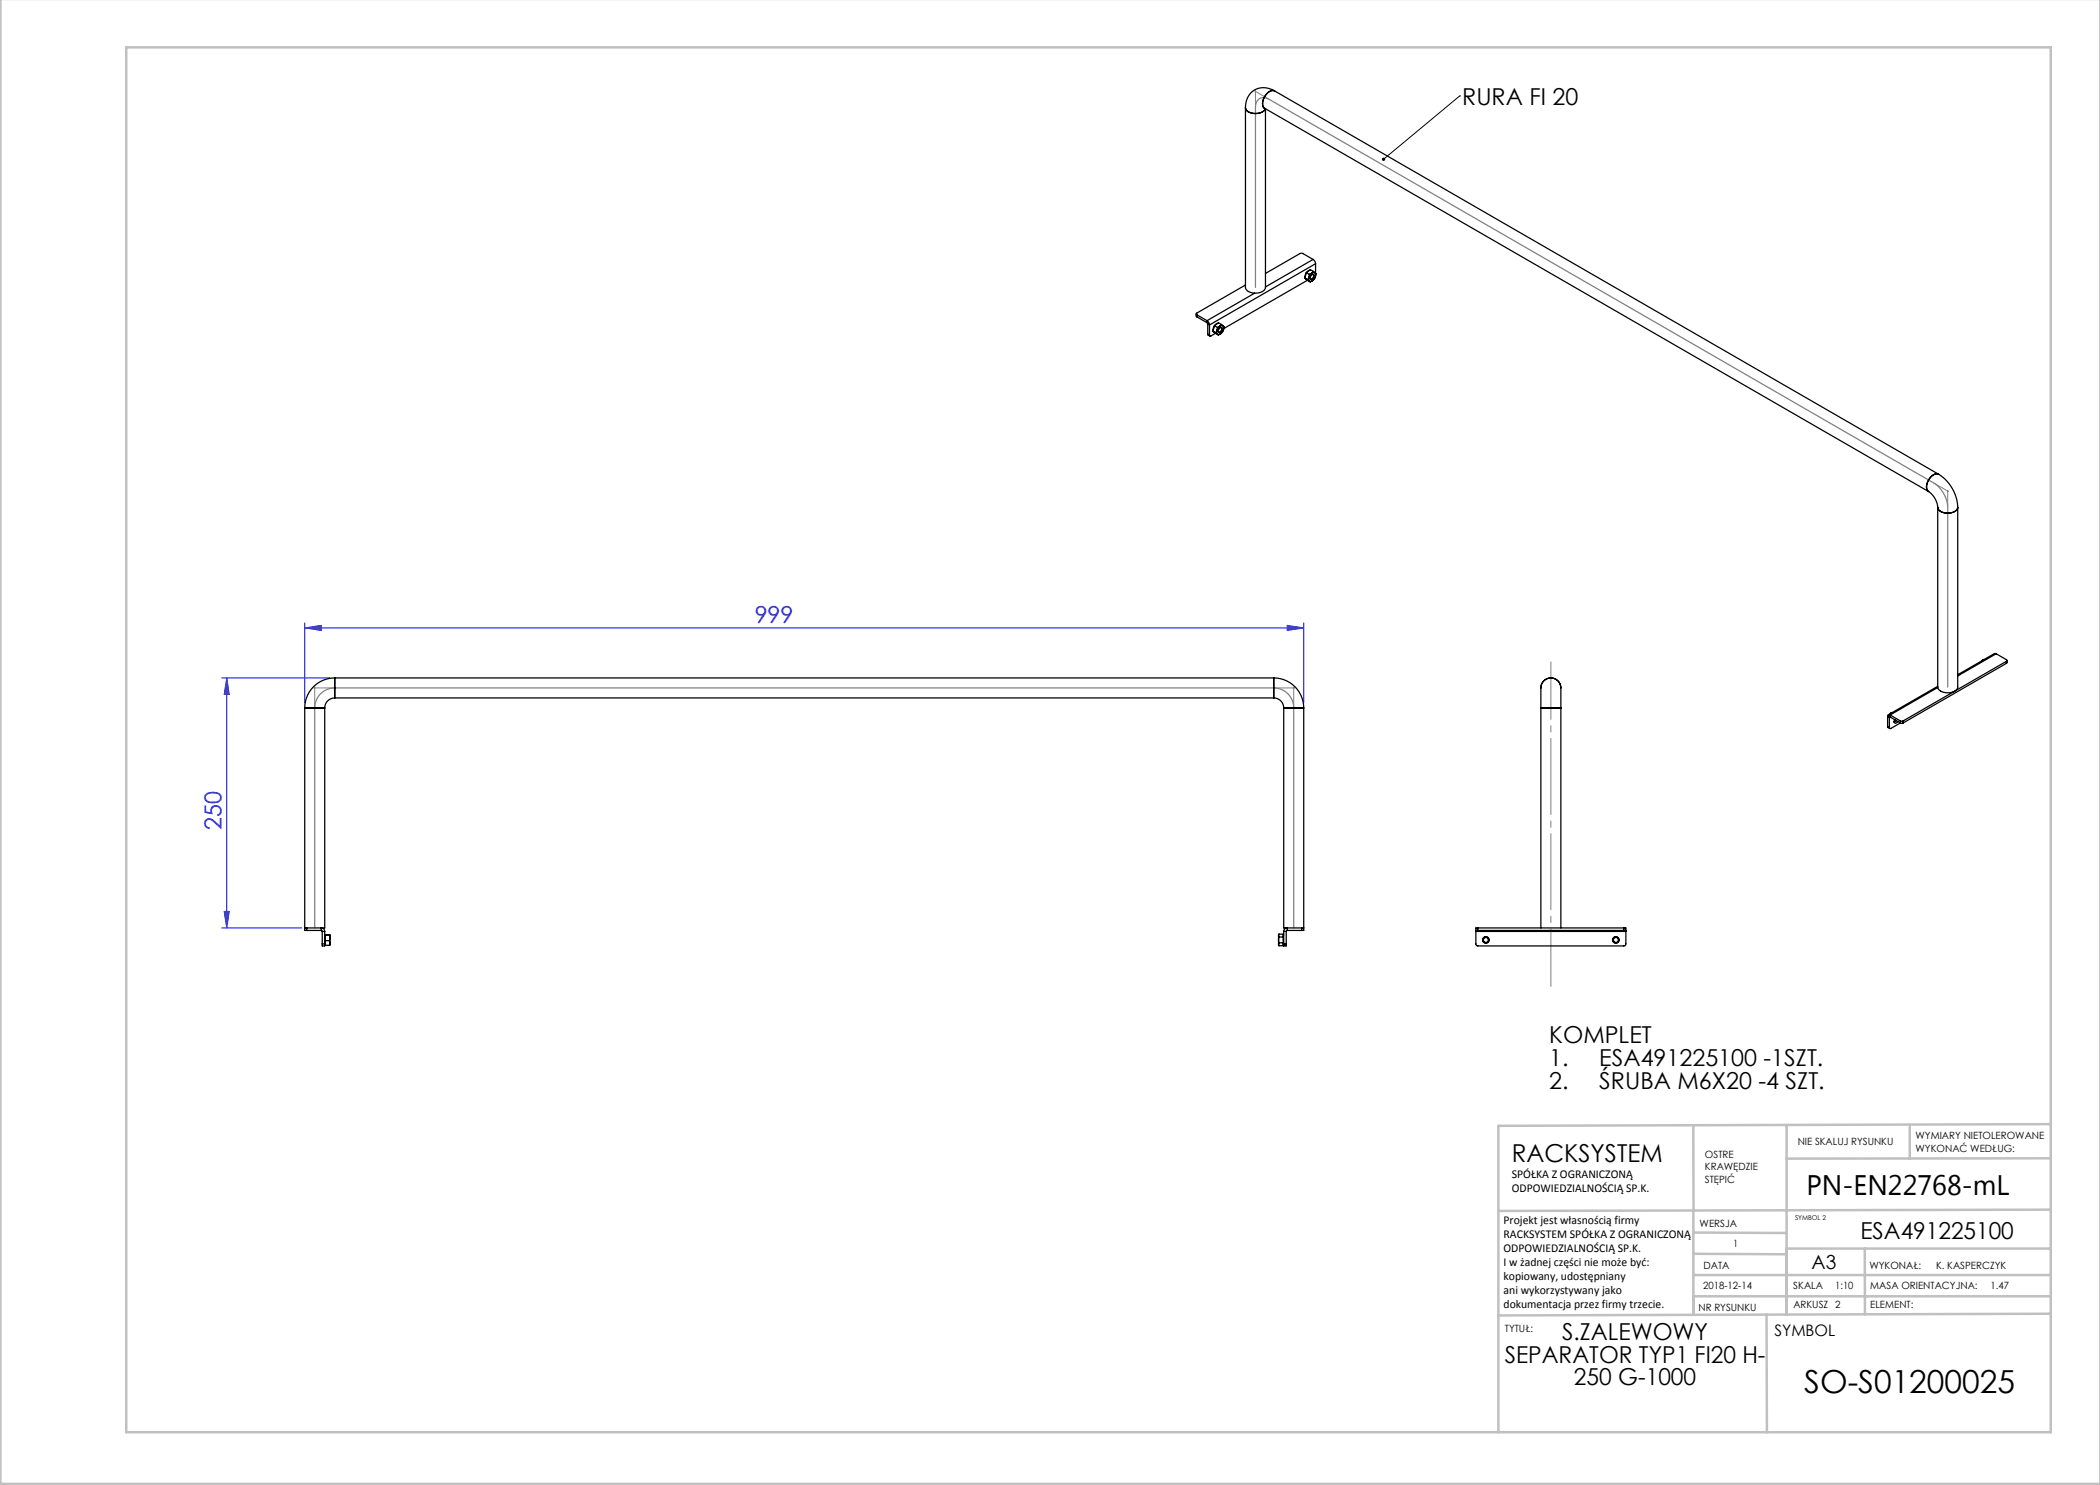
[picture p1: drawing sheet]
<svg xmlns="http://www.w3.org/2000/svg" width="420mm" height="297mm" viewBox="0 0 420 297" stroke-linecap="round" stroke-linejoin="round" font-family="sans-serif">
<path d="M44.3 135.6h21.6M45.3 135.6v50M45.3 135.6l.6 3.3h-1.1zM60.9 125.6l3.3-.5v1zM60.9 124.6v16M60.9 125.6h199.8M257.4 125.1l3.3 .5-3.3 .5zM260.7 124.6v16M44.3 185.6h16M44.8 182.3h1.1l-.6 3.3z" fill="none" stroke="#00f" stroke-width=".2"/>
<path d="M251.1 57.5v-35.9a1.72 1.72 0 0 1 .8-1.9 1.72 1.72 0 0 1 2 .2l132.8 76.7a6.3 6.3 0 0 1 2.8 4.9v35.9M62.9 185.6v-44a4 4 0 0 1 4-4h187.8a4 4 0 0 1 4 4v44" fill="none" stroke="#808080" stroke-width=".25"/>
<path d="M310.2 197.3v-64.9" fill="none" stroke="#808080" stroke-width=".2" stroke-dasharray="15.2 1.3 1.3 1.3" stroke-dashoffset="3.7"/>
<path d="M291.9 19.2h.1M291.9 19.2l-15.2 12.7" fill="none" stroke="#000" stroke-width=".2"/>
<g fill="none" stroke="#c0c0c0" stroke-width=".5">
<path d="M.1 -.1v296.9h419.9M25.2 9.5h385v276.9h-385zM338.7 225.2v16.9M357.3 225v37.9M382 225.4v6.3M410.1 224.8l-110.4 .4v61.2M410.1 231.7h-52.8M338.7 259.3h71.5M338.7 255h71.5M338.7 250.8l18.6 .1M338.7 246.5l18.6 .1M338.7 242.1v20.9"/>
<path d="M373 249.7v13.2M410.1 241.9l-110.4 .3M410.2 249.7h-52.9v13.2M353.3 262.9l.1 23.5M410.2 262.7l-110.5 .4"/>
</g>
<path d="M251 18.2l2.8 1.6M251.1 18.1v3.3M386.9 96.7l2.8 1.6M389.5 98v3.3M62.7 137.6h4M62.9 137.4v4M254.9 137.6h4M258.7 137.4v4" fill="none" stroke="#808080" stroke-width=".2"/>
<path d="M276.5 31.6a.34 .34 0 0 1 .5 0 .34 .34 0 0 1-.1 .5 .34 .34 0 0 1-.5 0l.3-.2-.3 .2z" fill="#000"/>
<g fill="#00f">
<path d="M60.9 125.6l3.3-.5v1zM257.4 125.1l3.3 .5-3.3 .5z"/>
<path d="M44.8 182.3h1.1l-.6 3.3zM45.3 135.6l.6 3.3h-1.1z"/>
</g>
<g fill="none" stroke="#000" stroke-width=".25">
<path d="M254.9 18.2a3.7 3.7 0 0 0-4-.2 3.7 3.7 0 0 0-1.8 3.6M254.9 18.2a1.93 1.93 0 0 0-2.2 1.5l-.2 1M254.9 18.2l132.8 76.6M249.1 21.6a1.87 1.87 0 0 0 2.3 1.1l1-.3 .7-.7M249.1 21.6v35.9a1.87 1.87 0 0 0 2.3 1.1 1.55 1.55 0 0 0 1.7-1.1v-35.7M252.5 20.7l.1 .6 .3 .4M252.6 21.5l.3 .2M252.9 21.7l132.8 76.6M249.1 57l-9.7 5.6-.2 .2 .2 .2M250.9 58.6l-9.5 5.5M261 55.6l.6 .3M261 55.6l1.1 .8"/>
<path d="M261.1 55.7l.1 .1M261.3 54.6l-.3 .9M261.3 54.5l.6 .4M261.3 54.5l-.3 1.1M261.5 56.1l-16.8 9.6M261.6 55.9l.3 .3M261.8 55.4l-.1 .5 .2 .3M261.8 55.4l-.2 .5M261.9 56.2l.2 .2M261.9 54.9l-.1 .5M261.9 54l-.6 .5M262.2 55.1l.3-.3a.51 .51 0 0 1 .4 .5 .51 .51 0 0 1-.4 .5l-.3 .1-.2-.1z"/>
<path d="M262.2 55l.3-.1a.47 .47 0 0 1 .1 .6 .47 .47 0 0 1-.5 .2zM262.3 54.6l-.5 .8M262.3 54.6l-.4 .3M262.5 56.1l-.3 .2-.3-.1M262.5 56.1l-.4 .3M262.6 51.9l.4 .4 .1 .4M262.6 51.9l-2-1.2h-.5l-7 4M262.6 51.9l-9.5 5.5M262.7 54.3l-.4 .3M262.7 54.3l-.6-.4-.8 .6M262.7 54.3l.3 .3M263 54.6l-.3-.1-.4 .1"/>
<path d="M263 54.6l.1 .3v.4M263 54.6l.2 .1-.1 .6M263.1 55.3l-.6 .8M263.1 52.7l-21.2 12.3M263.1 52.7v2M239.2 62.8l.2 .6M239.4 63.4l2 1.1M239.4 63v.4M239.4 63l2 1.1M241.4 64.1l.4 .4 .1 .5M241.4 64.5l.1 .3M241.4 64.1v.4"/>
<path d="M241.5 66.8l.5 .4M241.5 64.8l.4 .2M241.5 66.8l.4 .2M241.5 64.8v2M241.9 65v2M242.6 66.2l.6 .3M242.6 66.2l1.1 .8M242.7 66.3l.2 .2M242.9 65.2l-.3 .9M242.9 65.1l.6 .4M242.9 65.1l-.3 1.1M243.1 66.7l-1 .5-.2-.2"/>
<path d="M243.2 66.5l.3 .3M243.4 66.1l-.1 .4 .2 .3M243.4 66.1l-.2 .4M243.5 66.8l.2 .2M243.5 65.5l-.1 .6M243.6 64.7l-.7 .4M243.9 65.7l.2-.2a.51 .51 0 0 1 .4 .5 .51 .51 0 0 1-.4 .4l-.3 .1-.2-.1zM243.9 65.7l.2-.2a.47 .47 0 0 1 .2 .6 .47 .47 0 0 1-.6 .2zM244 65.2l-.6 .9M244 65.2l-.5 .3M244.1 66.7l-.3 .2-.3-.1M244.1 66.7l-.4 .3"/>
<path d="M244.3 64.9l-.3 .3M244.3 64.9l-.6-.3-.8 .5M244.3 64.9l.3 .3M244.6 65.2l-.3-.1-.3 .1M244.6 65.2l.2 .3-.1 .4M244.6 65.2l.2 .2-.1 .5M244.7 65.9l-.6 .8M385.7 98.3a4.3 4.3 0 0 1 1.8 3.2M387.7 94.8a8.2 8.2 0 0 1 3.8 6.7M387.7 94.8a1.93 1.93 0 0 0-2.2 1.6 1.49 1.49 0 0 0 .2 1.9M387.5 101.5v35.9a1.87 1.87 0 0 0 2.4 1.1 1.55 1.55 0 0 0 1.6-1.1v-35.9M391.5 101.5a1.93 1.93 0 0 1-2.4 1.1 1.49 1.49 0 0 1-1.6-1.1"/>
<path d="M66.9 139.6a2 2 0 0 0-2 2M66.9 135.6a6 6 0 0 0-6 6M66.9 135.6v4M66.9 139.6h187.8M66.9 135.6h187.8M254.7 139.6a2 2 0 0 1 2 2M254.7 135.6a6 6 0 0 1 6 6M254.7 135.6v4M387.5 137.3l-9.8 5.7M387.6 137.5l-9.6 5.5M396.7 131.9l-.3 .2M396.7 131.9v.1"/>
<path d="M396.8 131.9h-.1M399.2 130.8l2.1 1.2v.3M399.2 130.8l-.3-.1-7.4 4.3M399.2 130.8l-7.7 4.4M401.3 132.3l-20.7 11.9M401.3 132.3v.4M401.3 132.7l-20.7 11.9M401.4 132.1l-.1 .6M60.9 141.6h4M60.9 141.6v44.5h.4M64.9 141.6v44h-.7M256.7 141.6h4"/>
<path d="M256.7 141.6v44h.7M260.7 141.6v44.5h-.4M308.2 141.6v-3.4a2.08 2.08 0 0 1 2-2.6 2.08 2.08 0 0 1 2 2.6v3.4M308.2 141.6h4M308.2 141.6v44M312.2 141.6v44M377.5 145.3l.5 .4M377.5 143.3l.4 .2M377.5 145.3l.4 .2M377.5 143.3v2M377.9 143.5v2M378 143a.3 .3 0 0 0-.3 0 .3 .3 0 0 0-.2 .3"/>
<path d="M378 143.4l-.1 .1M378 143l2.1 1.2M378 143v.4M378 143.4l2.1 1.2M378.3 142.5l-.3 .3M378.3 142.5v.1M378.4 142.5h-.1M378.9 143.9v.7h.3l.4-.3M379.1 144l-.3 .3M379.2 144.1l-.4 .3M380.1 144.2h.5M380.1 144.6h.5"/>
<path d="M380.1 144.2v.4M380.1 144.6l-2 1.1-.2-.2M380.6 144.2v.4M60.9 185.6h.4M61.3 186.1h2.9M61.3 185.6v.5M61.3 185.6h2.9M64.2 186.1l.2 .2M64.2 185.6a.7 .7 0 0 1 .7 .7M64.2 185.6v.5M64.4 188.8v.4h.5v-.4M64.4 188.8h.5"/>
<path d="M64.4 186.3h.5M64.4 186.3v2.5M64.9 189h.1M64.9 187h.1M64.9 186.3v2.5M65 188.1h.9M65 187.1h.9M65.9 188.1l.1 .5M65.9 187.1l.1 .5M66 187.6l-.1 .5M66 187.6v1M66 187v.6"/>
<path d="M66 188.6l-.1 .5M66 187l-1-.1v2.2h.9M66 187l-.1 .1M255.7 188l.1 .6M255.7 188v.9M255.7 187.1l.1 .3M255.7 187.1v.9M255.7 188.9l.1 .2M255.8 187.4l-.1 .6M255.8 186.8l-.1 .3M255.8 187.4h.8M255.8 186.8h.8v2.3h-.8"/>
<path d="M255.8 188.6h.8M255.8 188.6l-.1 .3M256.6 189h.1M256.6 187h.1M256.7 188.8v.4h.5v-.4M256.7 186.3v2.5M256.7 188.8h.5M256.7 186.3h.5M257.2 186.3v2.5M257.4 186.1l-.2 .2M257.4 185.6a.7 .7 0 0 0-.7 .7M257.4 186.1h2.9"/>
<path d="M257.4 185.6h2.9M257.4 185.6v.5M260.3 185.6h.4M260.3 185.6v.5M295.2 186.1h.4M295.2 186.1v.2M295.2 186.3v2.6l.4 .3h29.2l.4-.3v-2.6M295.2 186.3h30M295.6 185.6h-.4v.5M295.6 186.1h29.2M295.6 185.6h29.2M295.6 185.6v.5"/>
<path d="M324.8 186.1h.4M324.8 185.6h.4v.5M324.8 185.6v.5M325.2 186.1v.2"/>
<circle cx="297.2" cy="188" r=".6"/>
<circle cx="297.2" cy="188" r=".65"/>
<circle cx="297.2" cy="188" r=".5"/>
<circle cx="323.2" cy="188" r=".5"/>
<circle cx="323.2" cy="188" r=".6"/>
<circle cx="323.2" cy="188" r=".65"/>
</g>
<text font-size="6.3" x="360.8" y="278.5">SO-S01200025</text>
<text font-size="5.6" x="361.3" y="239.1">PN-EN22768-mL</text>
<text font-size="4.9" x="302.4" y="232.4">RACKSYSTEM</text>
<g font-size="4.7">
<text x="292.4" y="21">RURA FI 20</text>
<text x="309.9" y="208.7">KOMPLET</text>
<text x="309.9" y="213.2">1.</text>
<text x="319.9" y="213.2">ESA491225100 -1SZT.</text>
<text x="309.9" y="217.7">2.</text>
<text x="319.9" y="217.7">ŚRUBA M6X20 -4 SZT.</text>
<text x="372.1" y="247.8">ESA491225100</text>
<text x="312.4" y="268.1">S.ZALEWOWY</text>
<text x="300.9" y="272.6">SEPARATOR TYP1 FI20 H-</text>
<text x="314.8" y="277.1">250 G-1000</text>
</g>
<g font-size="4.7" fill="#00f">
<text x="150.9" y="124.6">999</text>
<text x="44.3" y="165.9" transform="rotate(-90 44.3 165.9)">250</text>
</g>
<text font-size="3.9" x="362.3" y="253.8">A3</text>
<text font-size="3.2" x="354.9" y="267.2">SYMBOL</text>
<g font-size="2.4">
<text x="302.4" y="235.6">SPÓŁKA Z OGRANICZONĄ</text>
<text x="302.4" y="238.4">ODPOWIEDZIALNOŚCIĄ SP.K.</text>
<text x="300.7" y="244.7">Projekt jest własnością firmy</text>
<text x="300.7" y="247.5">RACKSYSTEM SPÓŁKA Z OGRANICZONĄ</text>
<text x="300.7" y="250.3">ODPOWIEDZIALNOŚCIĄ SP.K.</text>
<text x="300.7" y="253.1">I w żadnej części nie może być:</text>
<text x="300.7" y="256">kopiowany, udostępniany</text>
<text x="300.7" y="258.8">ani wykorzystywany jako</text>
<text x="300.7" y="261.6">dokumentacja przez firmy trzecie.</text>
</g>
<g font-size="2">
<text x="383.1" y="227.9">WYMIARY NIETOLEROWANE</text>
<text x="341" y="231.6">OSTRE</text>
<text x="359.5" y="228.9">NIE SKALUJ RYSUNKU</text>
<text x="383.1" y="230.4">WYKONAĆ WEDŁUG:</text>
<text x="341" y="234.1">KRAWĘDZIE</text>
<text x="341" y="236.6">STĘPIĆ</text>
<text x="339.9" y="245.4">WERSJA</text>
<text x="346.6" y="249.5">1</text>
<text x="340.6" y="257.7">2018-12-14</text>
<text x="340.7" y="253.8">DATA</text>
<text x="358.7" y="257.7">SKALA</text>
<text x="367" y="257.7">1:10</text>
<text x="373.9" y="253.8">WYKONAŁ:</text>
<text x="374.1" y="257.7">MASA ORIENTACYJNA:</text>
<text x="387.2" y="253.8">K. KASPERCZYK</text>
<text x="398.1" y="257.7">1.47</text>
<text x="339.7" y="262.3">NR RYSUNKU</text>
<text x="358.7" y="261.7">ARKUSZ 2</text>
<text x="374.1" y="261.7">ELEMENT:</text>
<text x="301" y="266.4">TYTUŁ:</text>
</g>
<text font-size="1.3" x="359" y="244">SYMBOL 2</text>
</svg>
